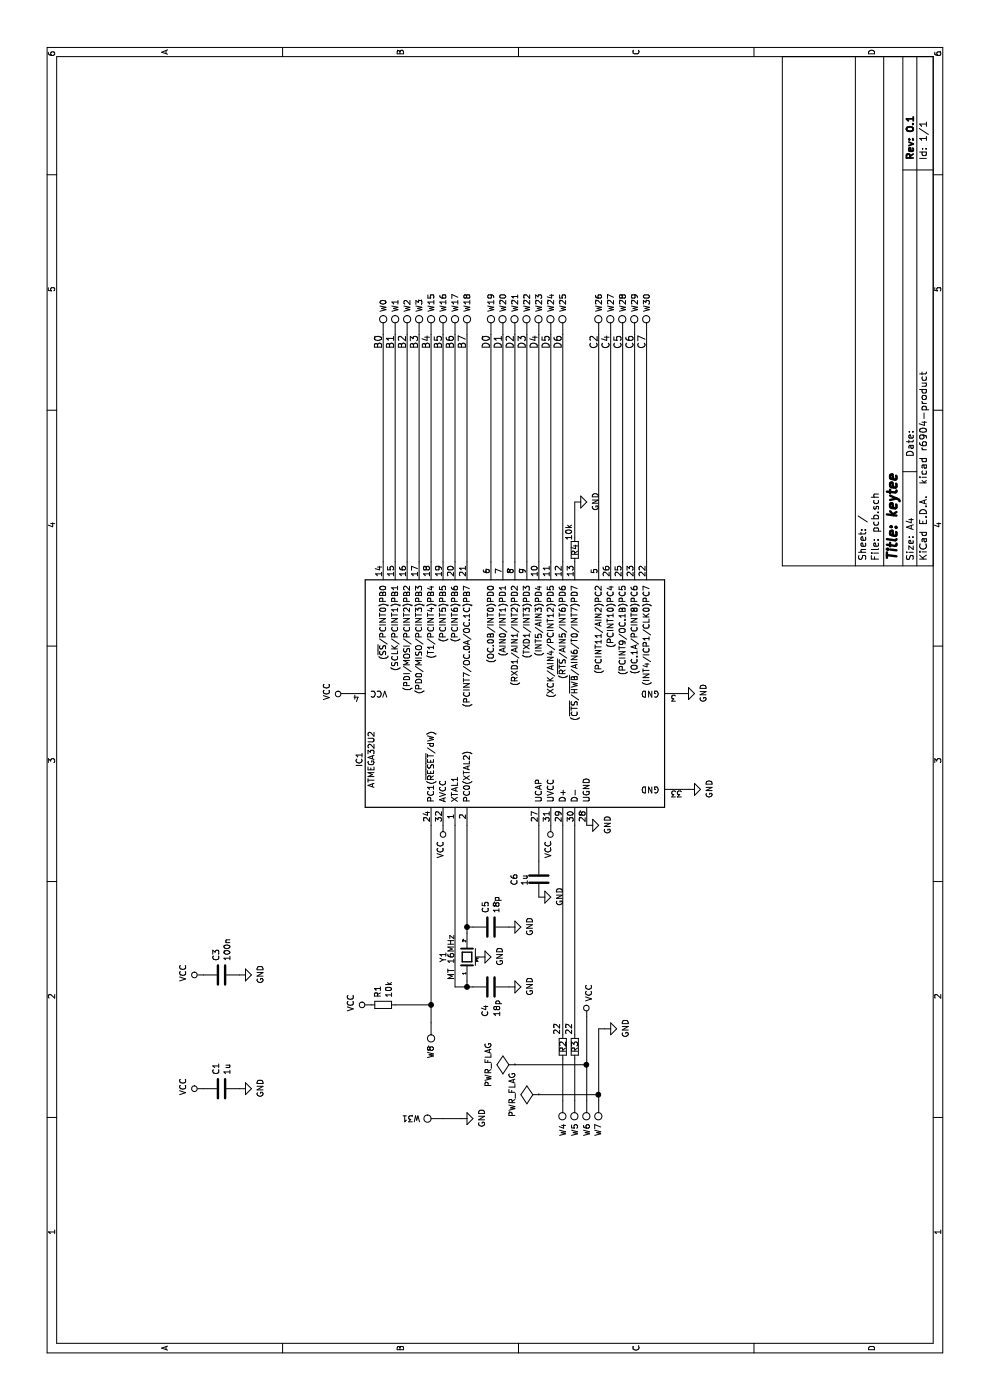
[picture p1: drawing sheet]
EESchema Schematic File Version 2
LIBS:pcb-rescue
LIBS:power
LIBS:device
LIBS:transistors
LIBS:conn
LIBS:linear
LIBS:regul
LIBS:74xx
LIBS:cmos4000
LIBS:adc-dac
LIBS:memory
LIBS:xilinx
LIBS:microcontrollers
LIBS:dsp
LIBS:microchip
LIBS:analog_switches
LIBS:motorola
LIBS:texas
LIBS:intel
LIBS:audio
LIBS:interface
LIBS:digital-audio
LIBS:philips
LIBS:display
LIBS:cypress
LIBS:siliconi
LIBS:opto
LIBS:atmel
LIBS:contrib
LIBS:valves
LIBS:pcb-cache
EELAYER 25 0
EELAYER END
$Descr A4 11693 8268
encoding utf-8
Sheet 1 1
Title "keytee"
Date ""
Rev "0.1"
Comp ""
Comment1 ""
Comment2 ""
Comment3 ""
Comment4 ""
$EndDescr
$Comp
L ATMEGA16U2-RESCUE-pcb IC1
U 1 1
P 5900 4300
F 0 "IC1" H 5350 5600 50  0000 C CNN
F 1 "ATMEGA32U2" H 5350 5500 50  0000 C CNN
F 2 "nan-15:QFN-32-1EP_5x5mm_Pitch0.5mm_internal_vias" H 5350 5400 50  0001 C CNN
F 3 "http://www.atmel.com/Images/doc7799.pdf" H 6000 2850 50  0001 C CNN
	1    5900 4300
	1    0    0    -1  
$EndComp
$Comp
L C C1
U 1 1
P 2600 1850
F 0 "C1" H 2715 1896 50  0000 L CNN
F 1 "1u" H 2715 1805 50  0000 L CNN
F 2 "nan-15:C_0402_square" H 2638 1700 50  0001 C CNN
F 3 "" H 2600 1850 50  0000 C CNN
	1    2600 1850
	1    0    0    -1  
$EndComp
$Comp
L C C6
U 1 1
P 4350 4500
F 0 "C6" V 4550 4450 50  0000 L CNN
F 1 "1u" V 4465 4455 50  0000 L CNN
F 2 "nan-15:C_0402_square" H 4388 4350 50  0001 C CNN
F 3 "" H 4350 4500 50  0000 C CNN
	1    4350 4500
	0    -1   -1   0   
$EndComp
$Comp
L C C5
U 1 1
P 3950 4100
F 0 "C5" H 4065 4146 50  0000 L CNN
F 1 "18p" H 4065 4055 50  0000 L CNN
F 2 "nan-15:C_0402_square" H 3988 3950 50  0001 C CNN
F 3 "" H 3950 4100 50  0000 C CNN
	1    3950 4100
	1    0    0    -1  
$EndComp
$Comp
L C C4
U 1 1
P 3450 4100
F 0 "C4" H 3200 4150 50  0000 L CNN
F 1 "18p" H 3200 4050 50  0000 L CNN
F 2 "nan-15:C_0402_square" H 3488 3950 50  0001 C CNN
F 3 "" H 3450 4100 50  0000 C CNN
	1    3450 4100
	1    0    0    -1  
$EndComp
$Comp
L CRYSTAL_SMD Y1
U 1 1
P 3700 3900
F 0 "Y1" H 3700 4100 50  0000 C CNN
F 1 "MT 16MHz" H 3700 4034 50  0000 C CNN
F 2 "nan-15:crystal_MT_32x25" H 3700 3900 50  0001 C CNN
F 3 "" H 3700 3900 50  0000 C CNN
	1    3700 3900
	1    0    0    -1  
$EndComp
$Comp
L GND #PWR01
U 1 1
P 3100 5050
F 0 "#PWR01" H 3100 4800 50  0001 C CNN
F 1 "GND" H 3105 4877 50  0000 C CNN
F 2 "" H 3100 5050 50  0000 C CNN
F 3 "" H 3100 5050 50  0000 C CNN
	1    3100 5050
	1    0    0    -1  
$EndComp
$Comp
L VCC #PWR02
U 1 1
P 5900 2900
F 0 "#PWR02" H 5900 2750 50  0001 C CNN
F 1 "VCC" H 5917 3073 50  0000 C CNN
F 2 "" H 5900 2900 50  0000 C CNN
F 3 "" H 5900 2900 50  0000 C CNN
	1    5900 2900
	1    0    0    -1  
$EndComp
$Comp
L VCC #PWR03
U 1 1
P 3200 4900
F 0 "#PWR03" H 3200 4750 50  0001 C CNN
F 1 "VCC" V 3217 5028 50  0000 L CNN
F 2 "" H 3200 4900 50  0000 C CNN
F 3 "" H 3200 4900 50  0000 C CNN
	1    3200 4900
	0    1    1    0   
$EndComp
$Comp
L VCC #PWR04
U 1 1
P 4800 4600
F 0 "#PWR04" H 4800 4450 50  0001 C CNN
F 1 "VCC" V 4818 4727 50  0000 L CNN
F 2 "" H 4800 4600 50  0000 C CNN
F 3 "" H 4800 4600 50  0000 C CNN
	1    4800 4600
	0    -1   -1   0   
$EndComp
$Comp
L VCC #PWR05
U 1 1
P 4800 3700
F 0 "#PWR05" H 4800 3550 50  0001 C CNN
F 1 "VCC" V 4818 3827 50  0000 L CNN
F 2 "" H 4800 3700 50  0000 C CNN
F 3 "" H 4800 3700 50  0000 C CNN
	1    4800 3700
	0    -1   -1   0   
$EndComp
$Comp
L GND #PWR06
U 1 1
P 5900 5700
F 0 "#PWR06" H 5900 5450 50  0001 C CNN
F 1 "GND" H 5905 5527 50  0000 C CNN
F 2 "" H 5900 5700 50  0000 C CNN
F 3 "" H 5900 5700 50  0000 C CNN
	1    5900 5700
	1    0    0    -1  
$EndComp
$Comp
L GND #PWR07
U 1 1
P 4800 4900
F 0 "#PWR07" H 4800 4650 50  0001 C CNN
F 1 "GND" H 4805 4727 50  0000 C CNN
F 2 "" H 4800 4900 50  0000 C CNN
F 3 "" H 4800 4900 50  0000 C CNN
	1    4800 4900
	1    0    0    -1  
$EndComp
$Comp
L GND #PWR08
U 1 1
P 3950 4250
F 0 "#PWR08" H 3950 4000 50  0001 C CNN
F 1 "GND" H 3955 4077 50  0000 C CNN
F 2 "" H 3950 4250 50  0000 C CNN
F 3 "" H 3950 4250 50  0000 C CNN
	1    3950 4250
	1    0    0    -1  
$EndComp
$Comp
L GND #PWR09
U 1 1
P 3450 4250
F 0 "#PWR09" H 3450 4000 50  0001 C CNN
F 1 "GND" H 3455 4077 50  0000 C CNN
F 2 "" H 3450 4250 50  0000 C CNN
F 3 "" H 3450 4250 50  0000 C CNN
	1    3450 4250
	1    0    0    -1  
$EndComp
$Comp
L R_Small R3
U 1 1
P 2950 4800
F 0 "R3" V 2950 4800 50  0000 C CNN
F 1 "22" V 2900 4950 50  0000 C CNN
F 2 "nan-15:R_0402_square" H 2950 4800 50  0001 C CNN
F 3 "" H 2950 4800 50  0000 C CNN
	1    2950 4800
	0    1    1    0   
$EndComp
$Comp
L R_Small R2
U 1 1
P 2950 4700
F 0 "R2" V 2950 4700 50  0000 C CNN
F 1 "22" V 2900 4850 50  0000 C CNN
F 2 "nan-15:R_0402_square" H 2950 4700 50  0001 C CNN
F 3 "" H 2950 4700 50  0000 C CNN
	1    2950 4700
	0    1    1    0   
$EndComp
$Comp
L GND #PWR010
U 1 1
P 4200 4500
F 0 "#PWR010" H 4200 4250 50  0001 C CNN
F 1 "GND" H 4205 4327 50  0000 C CNN
F 2 "" H 4200 4500 50  0000 C CNN
F 3 "" H 4200 4500 50  0000 C CNN
	1    4200 4500
	1    0    0    -1  
$EndComp
$Comp
L R_Small R1
U 1 1
P 3300 3200
F 0 "R1" H 3359 3246 50  0000 L CNN
F 1 "10k" H 3359 3155 50  0000 L CNN
F 2 "nan-15:R_0402_square" H 3300 3200 50  0001 C CNN
F 3 "" H 3300 3200 50  0000 C CNN
	1    3300 3200
	1    0    0    -1  
$EndComp
$Comp
L VCC #PWR011
U 1 1
P 3300 3100
F 0 "#PWR011" H 3300 2950 50  0001 C CNN
F 1 "VCC" H 3317 3273 50  0000 C CNN
F 2 "" H 3300 3100 50  0000 C CNN
F 3 "" H 3300 3100 50  0000 C CNN
	1    3300 3100
	1    0    0    -1  
$EndComp
$Comp
L VCC #PWR012
U 1 1
P 2600 1700
F 0 "#PWR012" H 2600 1550 50  0001 C CNN
F 1 "VCC" H 2617 1873 50  0000 C CNN
F 2 "" H 2600 1700 50  0000 C CNN
F 3 "" H 2600 1700 50  0000 C CNN
	1    2600 1700
	1    0    0    -1  
$EndComp
$Comp
L GND #PWR013
U 1 1
P 2600 2000
F 0 "#PWR013" H 2600 1750 50  0001 C CNN
F 1 "GND" H 2605 1827 50  0000 C CNN
F 2 "" H 2600 2000 50  0000 C CNN
F 3 "" H 2600 2000 50  0000 C CNN
	1    2600 2000
	1    0    0    -1  
$EndComp
$Comp
L C C3
U 1 1
P 3550 1850
F 0 "C3" H 3665 1896 50  0000 L CNN
F 1 "100n" H 3665 1805 50  0000 L CNN
F 2 "nan-15:C_0402_square" H 3588 1700 50  0001 C CNN
F 3 "" H 3550 1850 50  0000 C CNN
	1    3550 1850
	1    0    0    -1  
$EndComp
$Comp
L VCC #PWR014
U 1 1
P 3550 1700
F 0 "#PWR014" H 3550 1550 50  0001 C CNN
F 1 "VCC" H 3567 1873 50  0000 C CNN
F 2 "" H 3550 1700 50  0000 C CNN
F 3 "" H 3550 1700 50  0000 C CNN
	1    3550 1700
	1    0    0    -1  
$EndComp
$Comp
L GND #PWR015
U 1 1
P 3550 2000
F 0 "#PWR015" H 3550 1750 50  0001 C CNN
F 1 "GND" H 3555 1827 50  0000 C CNN
F 2 "" H 3550 2000 50  0000 C CNN
F 3 "" H 3550 2000 50  0000 C CNN
	1    3550 2000
	1    0    0    -1  
$EndComp
$Comp
L R_Small R4
U 1 1
P 7100 4800
F 0 "R4" V 7100 4800 50  0000 C CNN
F 1 "10k" V 7050 4950 50  0000 C CNN
F 2 "nan-15:R_0402_square" H 7100 4800 50  0001 C CNN
F 3 "" H 7100 4800 50  0000 C CNN
	1    7100 4800
	0    1    1    0   
$EndComp
$Comp
L GND #PWR016
U 1 1
P 7500 4800
F 0 "#PWR016" H 7500 4550 50  0001 C CNN
F 1 "GND" H 7505 4627 50  0000 C CNN
F 2 "" H 7500 4800 50  0000 C CNN
F 3 "" H 7500 4800 50  0000 C CNN
	1    7500 4800
	1    0    0    -1  
$EndComp
Text Label 8900 5000 2    60   ~ 0
C2
Text Label 8900 4100 2    60   ~ 0
D0
Text Label 8900 4200 2    60   ~ 0
D1
Text Label 8900 3400 2    60   ~ 0
B2
Text Label 8900 3500 2    60   ~ 0
B3
Text Label 8900 5400 2    60   ~ 0
C7
Text Label 8900 5300 2    60   ~ 0
C6
Text Label 8900 4300 2    60   ~ 0
D2
Text Label 8900 4400 2    60   ~ 0
D3
Text Label 8900 4500 2    60   ~ 0
D4
Text Label 8900 4600 2    60   ~ 0
D5
Text Label 8900 4700 2    60   ~ 0
D6
Text Label 8900 3200 2    60   ~ 0
B0
Text Label 8900 3300 2    60   ~ 0
B1
Text Label 8900 3600 2    60   ~ 0
B4
Text Label 8900 3700 2    60   ~ 0
B5
Text Label 8900 3800 2    60   ~ 0
B6
Text Label 8900 3900 2    60   ~ 0
B7
Text Label 8900 5200 2    60   ~ 0
C5
Text Label 8900 5100 2    60   ~ 0
C4
$Comp
L GND #PWR017
U 1 1
P 5100 5750
F 0 "#PWR017" H 5100 5500 50  0001 C CNN
F 1 "GND" H 5105 5577 50  0000 C CNN
F 2 "" H 5100 5750 50  0000 C CNN
F 3 "" H 5100 5750 50  0000 C CNN
	1    5100 5750
	1    0    0    -1  
$EndComp
$Comp
L GND #PWR018
U 1 1
P 3700 4000
F 0 "#PWR018" H 3700 3750 50  0001 C CNN
F 1 "GND" H 3705 3827 50  0000 C CNN
F 2 "" H 3700 4000 50  0000 C CNN
F 3 "" H 3700 4000 50  0000 C CNN
	1    3700 4000
	1    0    0    -1  
$EndComp
$Comp
L TEST_1P W8
U 1 1
P 3150 3600
F 0 "W8" V 3150 3787 50  0000 L CNN
F 1 "TEST_1P" V 3195 3788 50  0001 L CNN
F 2 "nan-15:SolderWirePad_SMD" H 3350 3600 50  0001 C CNN
F 3 "" H 3350 3600 50  0000 C CNN
	1    3150 3600
	0    -1   -1   0   
$EndComp
$Comp
L TEST_1P W0
U 1 1
P 8900 3200
F 0 "W0" V 8900 3387 50  0000 L CNN
F 1 "TEST_1P" V 8945 3388 50  0001 L CNN
F 2 "nan-15:SolderWirePad_SMD" H 9100 3200 50  0001 C CNN
F 3 "" H 9100 3200 50  0000 C CNN
	1    8900 3200
	0    1    1    0   
$EndComp
$Comp
L TEST_1P W1
U 1 1
P 8900 3300
F 0 "W1" V 8900 3487 50  0000 L CNN
F 1 "TEST_1P" V 8945 3488 50  0001 L CNN
F 2 "nan-15:SolderWirePad_SMD" H 9100 3300 50  0001 C CNN
F 3 "" H 9100 3300 50  0000 C CNN
	1    8900 3300
	0    1    1    0   
$EndComp
$Comp
L TEST_1P W2
U 1 1
P 8900 3400
F 0 "W2" V 8900 3587 50  0000 L CNN
F 1 "TEST_1P" V 8945 3588 50  0001 L CNN
F 2 "nan-15:SolderWirePad_SMD" H 9100 3400 50  0001 C CNN
F 3 "" H 9100 3400 50  0000 C CNN
	1    8900 3400
	0    1    1    0   
$EndComp
$Comp
L TEST_1P W3
U 1 1
P 8900 3500
F 0 "W3" V 8900 3687 50  0000 L CNN
F 1 "TEST_1P" V 8945 3688 50  0001 L CNN
F 2 "nan-15:SolderWirePad_SMD" H 9100 3500 50  0001 C CNN
F 3 "" H 9100 3500 50  0000 C CNN
	1    8900 3500
	0    1    1    0   
$EndComp
$Comp
L TEST_1P W15
U 1 1
P 8900 3600
F 0 "W15" V 8900 3787 50  0000 L CNN
F 1 "TEST_1P" V 8945 3788 50  0001 L CNN
F 2 "nan-15:SolderWirePad_SMD" H 9100 3600 50  0001 C CNN
F 3 "" H 9100 3600 50  0000 C CNN
	1    8900 3600
	0    1    1    0   
$EndComp
$Comp
L TEST_1P W16
U 1 1
P 8900 3700
F 0 "W16" V 8900 3887 50  0000 L CNN
F 1 "TEST_1P" V 8945 3888 50  0001 L CNN
F 2 "nan-15:SolderWirePad_SMD" H 9100 3700 50  0001 C CNN
F 3 "" H 9100 3700 50  0000 C CNN
	1    8900 3700
	0    1    1    0   
$EndComp
$Comp
L TEST_1P W17
U 1 1
P 8900 3800
F 0 "W17" V 8900 3987 50  0000 L CNN
F 1 "TEST_1P" V 8945 3988 50  0001 L CNN
F 2 "nan-15:SolderWirePad_SMD" H 9100 3800 50  0001 C CNN
F 3 "" H 9100 3800 50  0000 C CNN
	1    8900 3800
	0    1    1    0   
$EndComp
$Comp
L TEST_1P W18
U 1 1
P 8900 3900
F 0 "W18" V 8900 4087 50  0000 L CNN
F 1 "TEST_1P" V 8945 4088 50  0001 L CNN
F 2 "nan-15:SolderWirePad_SMD" H 9100 3900 50  0001 C CNN
F 3 "" H 9100 3900 50  0000 C CNN
	1    8900 3900
	0    1    1    0   
$EndComp
$Comp
L TEST_1P W19
U 1 1
P 8900 4100
F 0 "W19" V 8900 4287 50  0000 L CNN
F 1 "TEST_1P" V 8945 4288 50  0001 L CNN
F 2 "nan-15:SolderWirePad_SMD" H 9100 4100 50  0001 C CNN
F 3 "" H 9100 4100 50  0000 C CNN
	1    8900 4100
	0    1    1    0   
$EndComp
$Comp
L TEST_1P W20
U 1 1
P 8900 4200
F 0 "W20" V 8900 4387 50  0000 L CNN
F 1 "TEST_1P" V 8945 4388 50  0001 L CNN
F 2 "nan-15:SolderWirePad_SMD" H 9100 4200 50  0001 C CNN
F 3 "" H 9100 4200 50  0000 C CNN
	1    8900 4200
	0    1    1    0   
$EndComp
$Comp
L TEST_1P W21
U 1 1
P 8900 4300
F 0 "W21" V 8900 4487 50  0000 L CNN
F 1 "TEST_1P" V 8945 4488 50  0001 L CNN
F 2 "nan-15:SolderWirePad_SMD" H 9100 4300 50  0001 C CNN
F 3 "" H 9100 4300 50  0000 C CNN
	1    8900 4300
	0    1    1    0   
$EndComp
$Comp
L TEST_1P W22
U 1 1
P 8900 4400
F 0 "W22" V 8900 4587 50  0000 L CNN
F 1 "TEST_1P" V 8945 4588 50  0001 L CNN
F 2 "nan-15:SolderWirePad_SMD" H 9100 4400 50  0001 C CNN
F 3 "" H 9100 4400 50  0000 C CNN
	1    8900 4400
	0    1    1    0   
$EndComp
$Comp
L TEST_1P W23
U 1 1
P 8900 4500
F 0 "W23" V 8900 4687 50  0000 L CNN
F 1 "TEST_1P" V 8945 4688 50  0001 L CNN
F 2 "nan-15:SolderWirePad_SMD" H 9100 4500 50  0001 C CNN
F 3 "" H 9100 4500 50  0000 C CNN
	1    8900 4500
	0    1    1    0   
$EndComp
$Comp
L TEST_1P W24
U 1 1
P 8900 4600
F 0 "W24" V 8900 4787 50  0000 L CNN
F 1 "TEST_1P" V 8945 4788 50  0001 L CNN
F 2 "nan-15:SolderWirePad_SMD" H 9100 4600 50  0001 C CNN
F 3 "" H 9100 4600 50  0000 C CNN
	1    8900 4600
	0    1    1    0   
$EndComp
$Comp
L TEST_1P W25
U 1 1
P 8900 4700
F 0 "W25" V 8900 4887 50  0000 L CNN
F 1 "TEST_1P" V 8945 4888 50  0001 L CNN
F 2 "nan-15:SolderWirePad_SMD" H 9100 4700 50  0001 C CNN
F 3 "" H 9100 4700 50  0000 C CNN
	1    8900 4700
	0    1    1    0   
$EndComp
$Comp
L TEST_1P W26
U 1 1
P 8900 5000
F 0 "W26" V 8900 5187 50  0000 L CNN
F 1 "TEST_1P" V 8945 5188 50  0001 L CNN
F 2 "nan-15:SolderWirePad_SMD" H 9100 5000 50  0001 C CNN
F 3 "" H 9100 5000 50  0000 C CNN
	1    8900 5000
	0    1    1    0   
$EndComp
$Comp
L TEST_1P W27
U 1 1
P 8900 5100
F 0 "W27" V 8900 5287 50  0000 L CNN
F 1 "TEST_1P" V 8945 5288 50  0001 L CNN
F 2 "nan-15:SolderWirePad_SMD" H 9100 5100 50  0001 C CNN
F 3 "" H 9100 5100 50  0000 C CNN
	1    8900 5100
	0    1    1    0   
$EndComp
$Comp
L TEST_1P W28
U 1 1
P 8900 5200
F 0 "W28" V 8900 5387 50  0000 L CNN
F 1 "TEST_1P" V 8945 5388 50  0001 L CNN
F 2 "nan-15:SolderWirePad_SMD" H 9100 5200 50  0001 C CNN
F 3 "" H 9100 5200 50  0000 C CNN
	1    8900 5200
	0    1    1    0   
$EndComp
$Comp
L TEST_1P W29
U 1 1
P 8900 5300
F 0 "W29" V 8900 5487 50  0000 L CNN
F 1 "TEST_1P" V 8945 5488 50  0001 L CNN
F 2 "nan-15:SolderWirePad_SMD" H 9100 5300 50  0001 C CNN
F 3 "" H 9100 5300 50  0000 C CNN
	1    8900 5300
	0    1    1    0   
$EndComp
$Comp
L TEST_1P W30
U 1 1
P 8900 5400
F 0 "W30" V 8900 5587 50  0000 L CNN
F 1 "TEST_1P" V 8945 5588 50  0001 L CNN
F 2 "nan-15:SolderWirePad_SMD" H 9100 5400 50  0001 C CNN
F 3 "" H 9100 5400 50  0000 C CNN
	1    8900 5400
	0    1    1    0   
$EndComp
$Comp
L TEST_1P W4
U 1 1
P 2500 4700
F 0 "W4" V 2500 4887 50  0000 L CNN
F 1 "TEST_1P" V 2545 4888 50  0001 L CNN
F 2 "nan-15:SolderWirePad_SMD" H 2700 4700 50  0001 C CNN
F 3 "" H 2700 4700 50  0000 C CNN
	1    2500 4700
	0    -1   1    0   
$EndComp
$Comp
L TEST_1P W5
U 1 1
P 2500 4800
F 0 "W5" V 2500 4987 50  0000 L CNN
F 1 "TEST_1P" V 2545 4988 50  0001 L CNN
F 2 "nan-15:SolderWirePad_SMD" H 2700 4800 50  0001 C CNN
F 3 "" H 2700 4800 50  0000 C CNN
	1    2500 4800
	0    -1   1    0   
$EndComp
$Comp
L TEST_1P W6
U 1 1
P 2500 4900
F 0 "W6" V 2500 5087 50  0000 L CNN
F 1 "TEST_1P" V 2545 5088 50  0001 L CNN
F 2 "nan-15:SolderWirePad_SMD" H 2700 4900 50  0001 C CNN
F 3 "" H 2700 4900 50  0000 C CNN
	1    2500 4900
	0    -1   1    0   
$EndComp
$Comp
L TEST_1P W7
U 1 1
P 2500 5000
F 0 "W7" V 2500 5187 50  0000 L CNN
F 1 "TEST_1P" V 2545 5188 50  0001 L CNN
F 2 "nan-15:SolderWirePad_SMD" H 2700 5000 50  0001 C CNN
F 3 "" H 2700 5000 50  0000 C CNN
	1    2500 5000
	0    -1   -1   0   
$EndComp
Wire Wire Line
	3050 4700 4800 4700
Wire Wire Line
	4800 4800 3050 4800
Wire Wire Line
	3450 3800 3450 3950
Wire Wire Line
	3950 3900 3950 3950
Connection ~ 3950 3900
Wire Wire Line
	4800 3800 3450 3800
Connection ~ 3450 3900
Wire Wire Line
	4800 4500 4500 4500
Wire Wire Line
	3150 3600 4800 3600
Wire Wire Line
	7000 3200 8900 3200
Wire Wire Line
	7000 3300 8900 3300
Wire Wire Line
	7000 3400 8900 3400
Wire Wire Line
	7000 3500 8900 3500
Wire Wire Line
	7000 3600 8900 3600
Wire Wire Line
	7000 3700 8900 3700
Wire Wire Line
	7000 3800 8900 3800
Wire Wire Line
	7000 3900 8900 3900
Wire Wire Line
	7000 4100 8900 4100
Wire Wire Line
	7000 4200 8900 4200
Wire Wire Line
	7000 4300 8900 4300
Wire Wire Line
	7000 4400 8900 4400
Wire Wire Line
	7000 4500 8900 4500
Wire Wire Line
	7000 4600 8900 4600
Wire Wire Line
	7000 5000 8900 5000
Wire Wire Line
	7000 5100 8900 5100
Wire Wire Line
	7000 5200 8900 5200
Wire Wire Line
	7000 5300 8900 5300
Wire Wire Line
	7000 5400 8900 5400
Wire Wire Line
	7000 4700 8900 4700
Connection ~ 3300 3600
Wire Wire Line
	7200 4800 7500 4800
Wire Wire Line
	3300 3300 3300 3600
Wire Wire Line
	3100 5050 3100 5000
Wire Wire Line
	3100 5000 2500 5000
$Comp
L PWR_FLAG #FLG019
U 1 1
P 2800 4300
F 0 "#FLG019" H 2800 4395 50  0001 C CNN
F 1 "PWR_FLAG" H 2800 4524 50  0000 C CNN
F 2 "" H 2800 4300 50  0000 C CNN
F 3 "" H 2800 4300 50  0000 C CNN
	1    2800 4300
	1    0    0    -1  
$EndComp
Wire Wire Line
	2850 4700 2500 4700
Wire Wire Line
	2850 4800 2500 4800
Wire Wire Line
	2500 4900 3200 4900
Wire Wire Line
	2800 4300 2800 4900
Connection ~ 2800 4900
$Comp
L PWR_FLAG #FLG020
U 1 1
P 2550 4500
F 0 "#FLG020" H 2550 4595 50  0001 C CNN
F 1 "PWR_FLAG" H 2550 4724 50  0000 C CNN
F 2 "" H 2550 4500 50  0000 C CNN
F 3 "" H 2550 4500 50  0000 C CNN
	1    2550 4500
	1    0    0    -1  
$EndComp
Wire Wire Line
	2550 4500 2550 5000
Connection ~ 2550 5000
Wire Wire Line
	3500 3900 3450 3900
Wire Wire Line
	3900 3900 4800 3900
$Comp
L GND #PWR021
U 1 1
P 2350 3850
F 0 "#PWR021" H 2350 3600 50  0001 C CNN
F 1 "GND" H 2355 3677 50  0000 C CNN
F 2 "" H 2350 3850 50  0000 C CNN
F 3 "" H 2350 3850 50  0000 C CNN
	1    2350 3850
	1    0    0    -1  
$EndComp
$Comp
L TEST_1P W31
U 1 1
P 2350 3700
F 0 "W31" V 2350 3887 50  0000 L CNN
F 1 "TEST_1P" V 2395 3888 50  0001 L CNN
F 2 "nan-15:SolderWirePad_SMD_circular" H 2550 3700 50  0001 C CNN
F 3 "" H 2550 3700 50  0000 C CNN
	1    2350 3700
	1    0    0    -1  
$EndComp
Wire Wire Line
	2350 3700 2350 3850
$EndSCHEMATC
